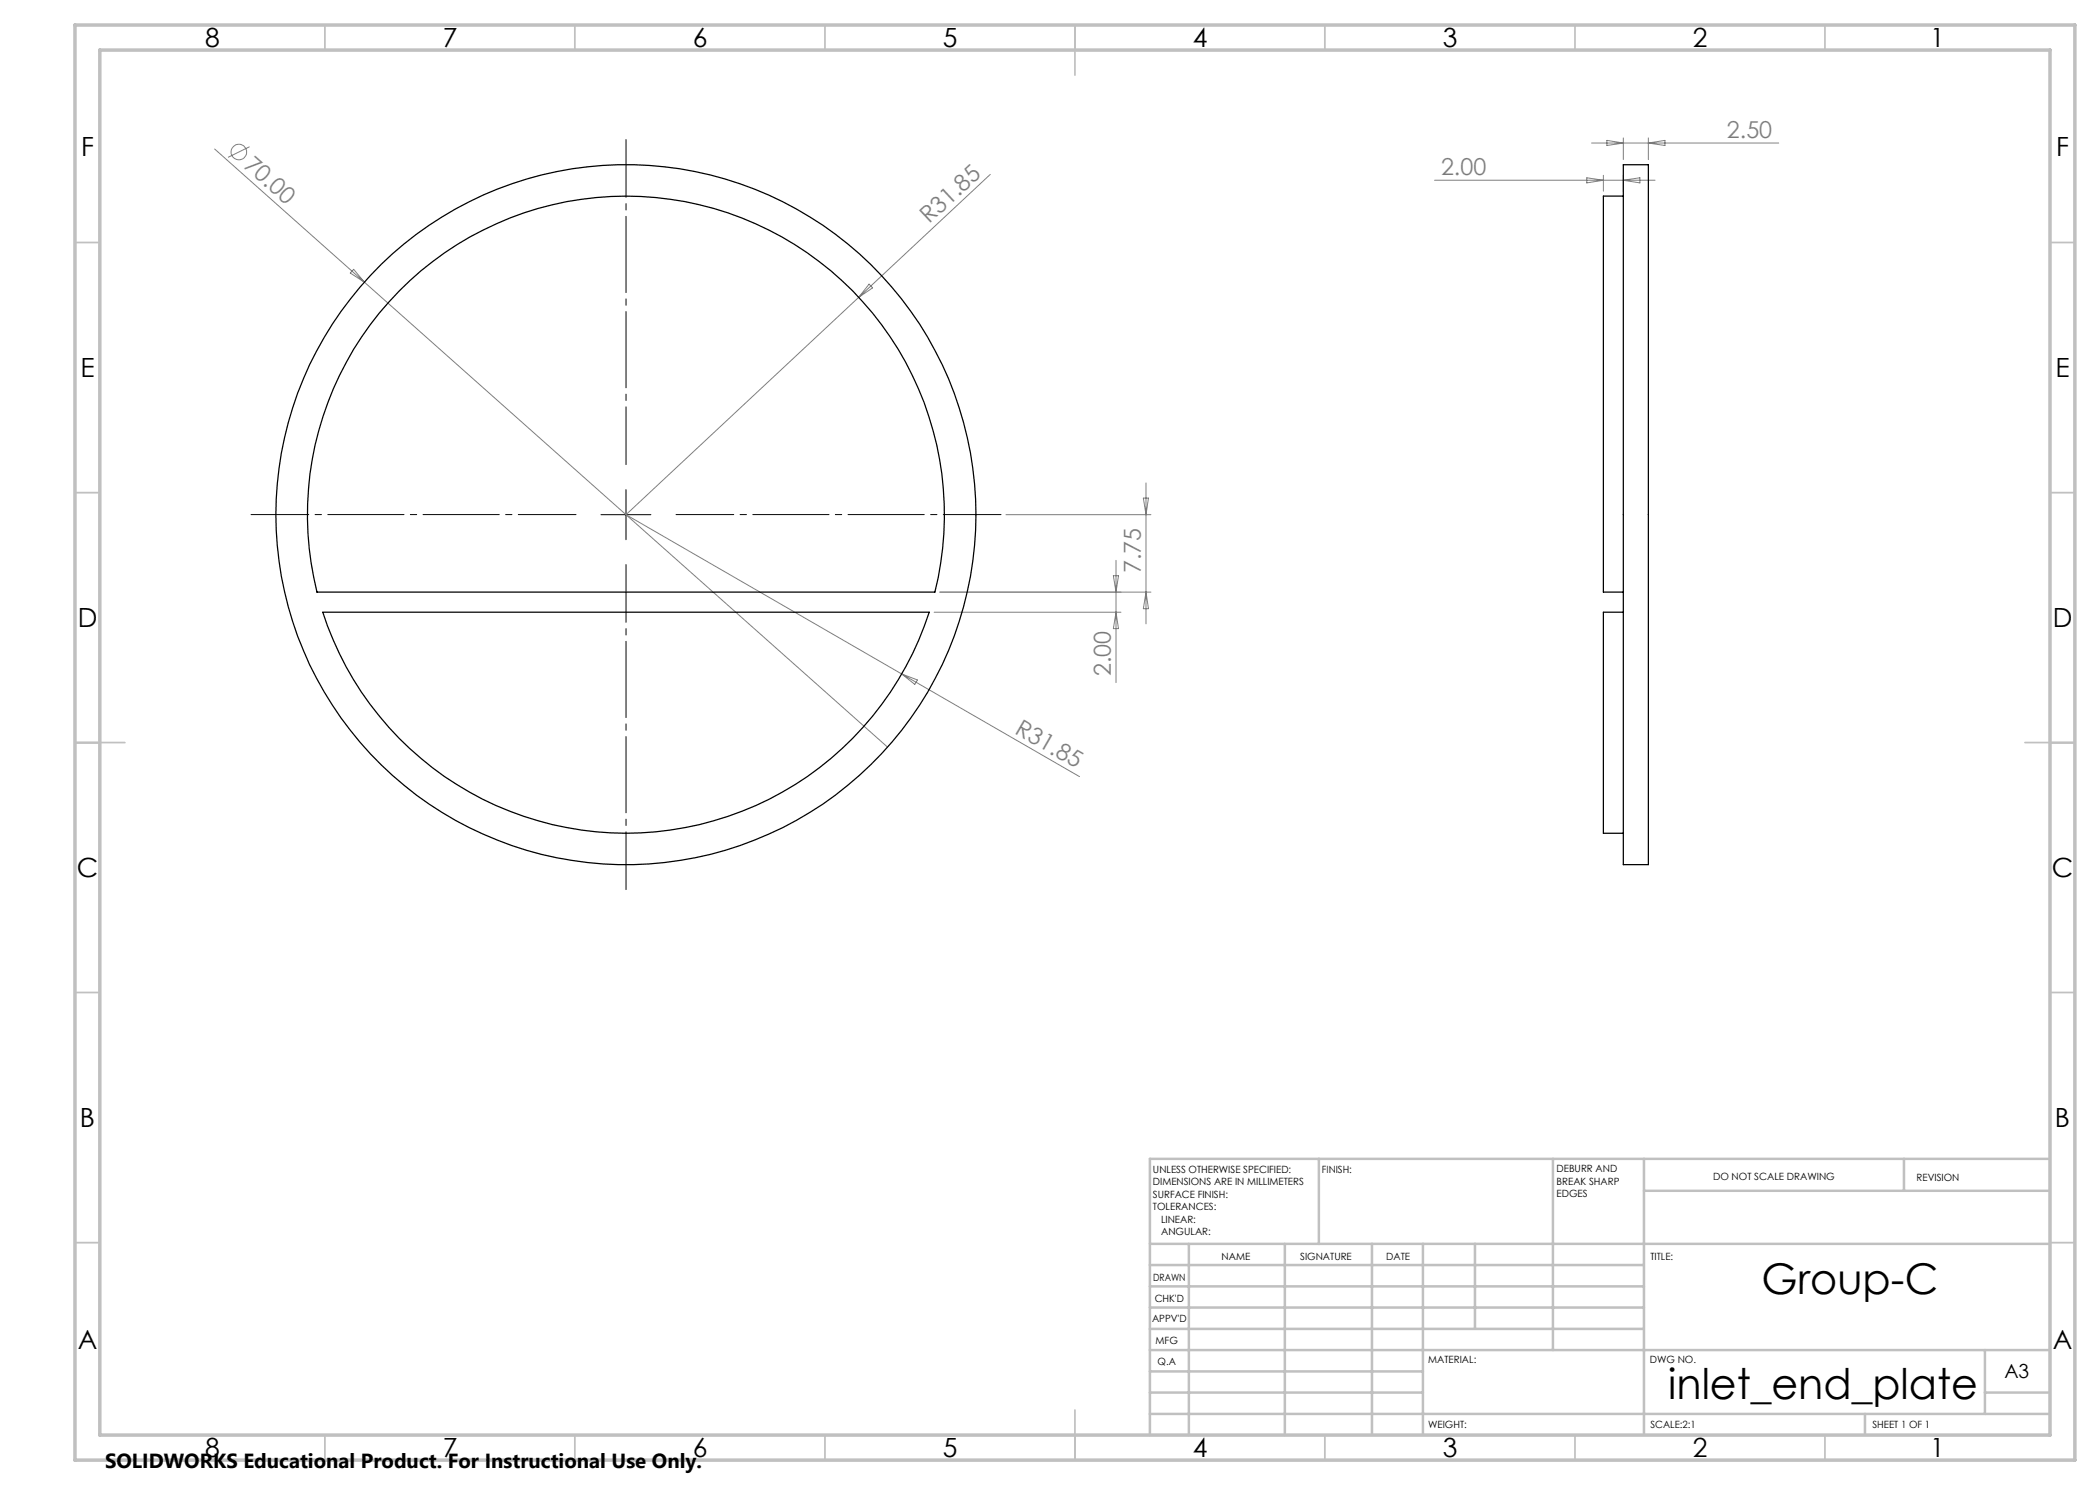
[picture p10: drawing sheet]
<svg xmlns="http://www.w3.org/2000/svg" width="420mm" height="297mm" viewBox="0 0 420 297" stroke-linecap="round" stroke-linejoin="round" font-family="sans-serif">
<g fill="none" stroke="#808080" stroke-width=".2">
<path d="M42.9 29.8l30 26.6M49.9 29.3l-4.3 2.2M198 34.9l-26.3 24.6M286.9 36.1h44.1M317.4 35.6l3.3 .5-3.3 .5zM318.3 28.6h37.4M320.7 35.1v3.1M321.4 28.1l3.3 .5-3.3 .5zM324.7 27.6v4.3M324.7 35.1v3.1M324.7 36.1l3.3-.5v1zM329.7 27.6v4.3"/>
<path d="M329.7 28.6l3.3-.5v1zM70.7 53.9l2.2 2.5-2.8-1.8zM72.9 56.4l104.6 93M171.7 59.5l-46.5 43.4 55.1 31.9M173.8 56.8l.7 .8-2.8 1.9zM228.7 99.6h1l-.5 3.3zM229.2 96.6v28.2M188 118.4h42.2M201.2 102.9h29M222.7 115.1h1l-.5 3.3zM223.2 112.1v24.4M229.2 118.4l.5 3.3h-1z"/>
<path d="M180.3 134.8l35.6 20.5M180.3 134.8l3.2 1.2-.5 .9zM186.8 122.4h37.4M223.2 122.4l.5 3.3h-1z"/>
<circle cx="47.8" cy="30.4" r="1.56"/>
</g>
<path d="M125.2 92.9v-65M115.2 102.9h-65M125.2 112.9v65M135.2 102.9h65" fill="none" stroke="#000" stroke-width=".2" stroke-dasharray="15.2 1.3 1.3 1.3" stroke-dashoffset="3.7"/>
<path d="M125.2 97.9v10M120.2 102.9h10" fill="none" stroke="#000" stroke-width=".2"/>
<g fill="none" stroke="#c0c0c0" stroke-width=".35">
<path d="M65 5v5M115 5v5M165 5v5M215 5v10M265 5v5M315 5v5M365 5v5M15 48.5h5M410 48.5h5M15 98.5h5M410 98.5h5M15 148.5h10"/>
<path d="M405 148.5h10M15 198.5h5M410 198.5h5M15 248.5h5M410 248.5h5M65 287v5M115 287v5M165 287v5M215 282v10M265 287v5M315 287v5M365 287v5"/>
</g>
<g fill="none" stroke="#c0c0c0" stroke-width=".5">
<path d="M263.8 231.8v17M310.6 231.8v38.2M328.8 231.8v55.2M328.8 238.2h81.2M380.8 231.8v6.4M410 231.8h-180v55.2M230 248.8h180M230 257.3h98.8M230 253h98.8M237.8 248.8v38.2M257 248.8v38.2M274.4 248.8v38.2"/>
<path d="M284.6 248.8v38.2M295 248.8v17M230 265.8h98.8M230 261.5h98.8M230 278.5h54.6M230 274.3h54.6M230 270h180M397 278.5h13M397 270v12.8M230 282.8h180M373 282.8v4.2"/>
</g>
<path d="M15 5h400v287h-400zM20 10h390v277h-390z" fill="none" stroke="#c0c0c0" stroke-width=".7"/>
<g fill="none" stroke="#000" stroke-width=".25">
<path d="M324.7 32.9h5v140h-5zM324.7 39.2h-4v79.2h4M79.9 58.2a63.7 63.7 0 0 1 76.5-10.8 63.7 63.7 0 0 1 30.6 71h-123.6a63.8 63.8 0 0 1 16.5-60.2zM64.6 122.4h121.2a63.7 63.7 0 0 1-60.6 44.2 63.7 63.7 0 0 1-60.6-44.2zM324.7 122.4h-4v44.2h4"/>
<circle cx="125.2" cy="102.9" r="70"/>
</g>
<g font-size="8.5">
<text x="352.3" y="258.8">Group-C</text>
<text x="333.6" y="279.7">inlet_end_plate</text>
</g>
<g font-size="5.3">
<text x="41" y="9.5">8</text>
<text x="88.5" y="9.5">7</text>
<text x="138.5" y="9.5">6</text>
<text x="188.5" y="9.5">5</text>
<text x="238.5" y="9.5">4</text>
<text x="288.5" y="9.5">3</text>
<text x="338.5" y="9.5">2</text>
<text x="386" y="9.5">1</text>
<text x="16.2" y="31.2">F</text>
<text x="411.2" y="31.2">F</text>
<text x="16.1" y="75.5">E</text>
<text x="411.1" y="75.5">E</text>
<text x="15.5" y="125.5">D</text>
<text x="410.5" y="125.5">D</text>
<text x="15.4" y="175.5">C</text>
<text x="410.4" y="175.5">C</text>
<text x="16" y="225.5">B</text>
<text x="411" y="225.5">B</text>
<text x="15.5" y="269.7">A</text>
<text x="410.5" y="269.7">A</text>
<text x="41" y="291.5">8</text>
<text x="88.5" y="291.5">7</text>
<text x="138.5" y="291.5">6</text>
<text x="188.5" y="291.5">5</text>
<text x="238.5" y="291.5">4</text>
<text x="288.5" y="291.5">3</text>
<text x="338.5" y="291.5">2</text>
<text x="386" y="291.5">1</text>
</g>
<g font-size="4.7" fill="#808080">
<text x="345.4" y="27.6">2.50</text>
<text x="48.6" y="33.4" transform="rotate(42 48.6 33.4)">70.00</text>
<text x="288.2" y="35">2.00</text>
<text x="185.9" y="44.9" transform="rotate(-43 185.9 44.9)">R31.85</text>
<text x="228.2" y="114.7" transform="rotate(-90 228.2 114.7)">7.75</text>
<text x="222.2" y="135.2" transform="rotate(-90 222.2 135.2)">2.00</text>
<text x="202.8" y="146.5" transform="rotate(30 202.8 146.5)">R31.85</text>
</g>
<text font-size="4.1" x="21" y="293.7">SOLIDWORKS Educational Product. For Instructional Use Only.</text>
<text font-size="3.9" x="400.9" y="275.5">A3</text>
<g font-size="2">
<text x="230.6" y="234.6">UNLESS OTHERWISE SPECIFIED:</text>
<text x="230.6" y="237.1">DIMENSIONS ARE IN MILLIMETERS</text>
<text x="230.6" y="239.6">SURFACE FINISH:</text>
<text x="264.4" y="234.6">FINISH:</text>
<text x="311.3" y="234.5">DEBURR AND</text>
<text x="311.3" y="237">BREAK SHARP</text>
<text x="311.3" y="239.5">EDGES</text>
<text x="342.6" y="236">DO NOT SCALE DRAWING</text>
<text x="383.3" y="236.2">REVISION</text>
<text x="230.6" y="242.1">TOLERANCES:</text>
<text x="232.2" y="244.6">LINEAR:</text>
<text x="232.2" y="247.1">ANGULAR:</text>
<text x="244.3" y="252">NAME</text>
<text x="260" y="251.9">SIGNATURE</text>
<text x="277.2" y="251.9">DATE</text>
<text x="330.1" y="251.9">TITLE:</text>
<text x="230.6" y="256.1">DRAWN</text>
<text x="230.9" y="260.3">CHK'D</text>
<text x="230.4" y="264.4">APPV'D</text>
<text x="231.1" y="268.8">MFG</text>
<text x="231.5" y="273">Q.A</text>
<text x="285.6" y="272.5">MATERIAL:</text>
<text x="330" y="272.5">DWG NO.</text>
<text x="285.6" y="285.5">WEIGHT:</text>
<text x="330.1" y="285.6">SCALE:2:1</text>
<text x="374.5" y="285.6">SHEET 1 OF 1</text>
</g>
</svg>
